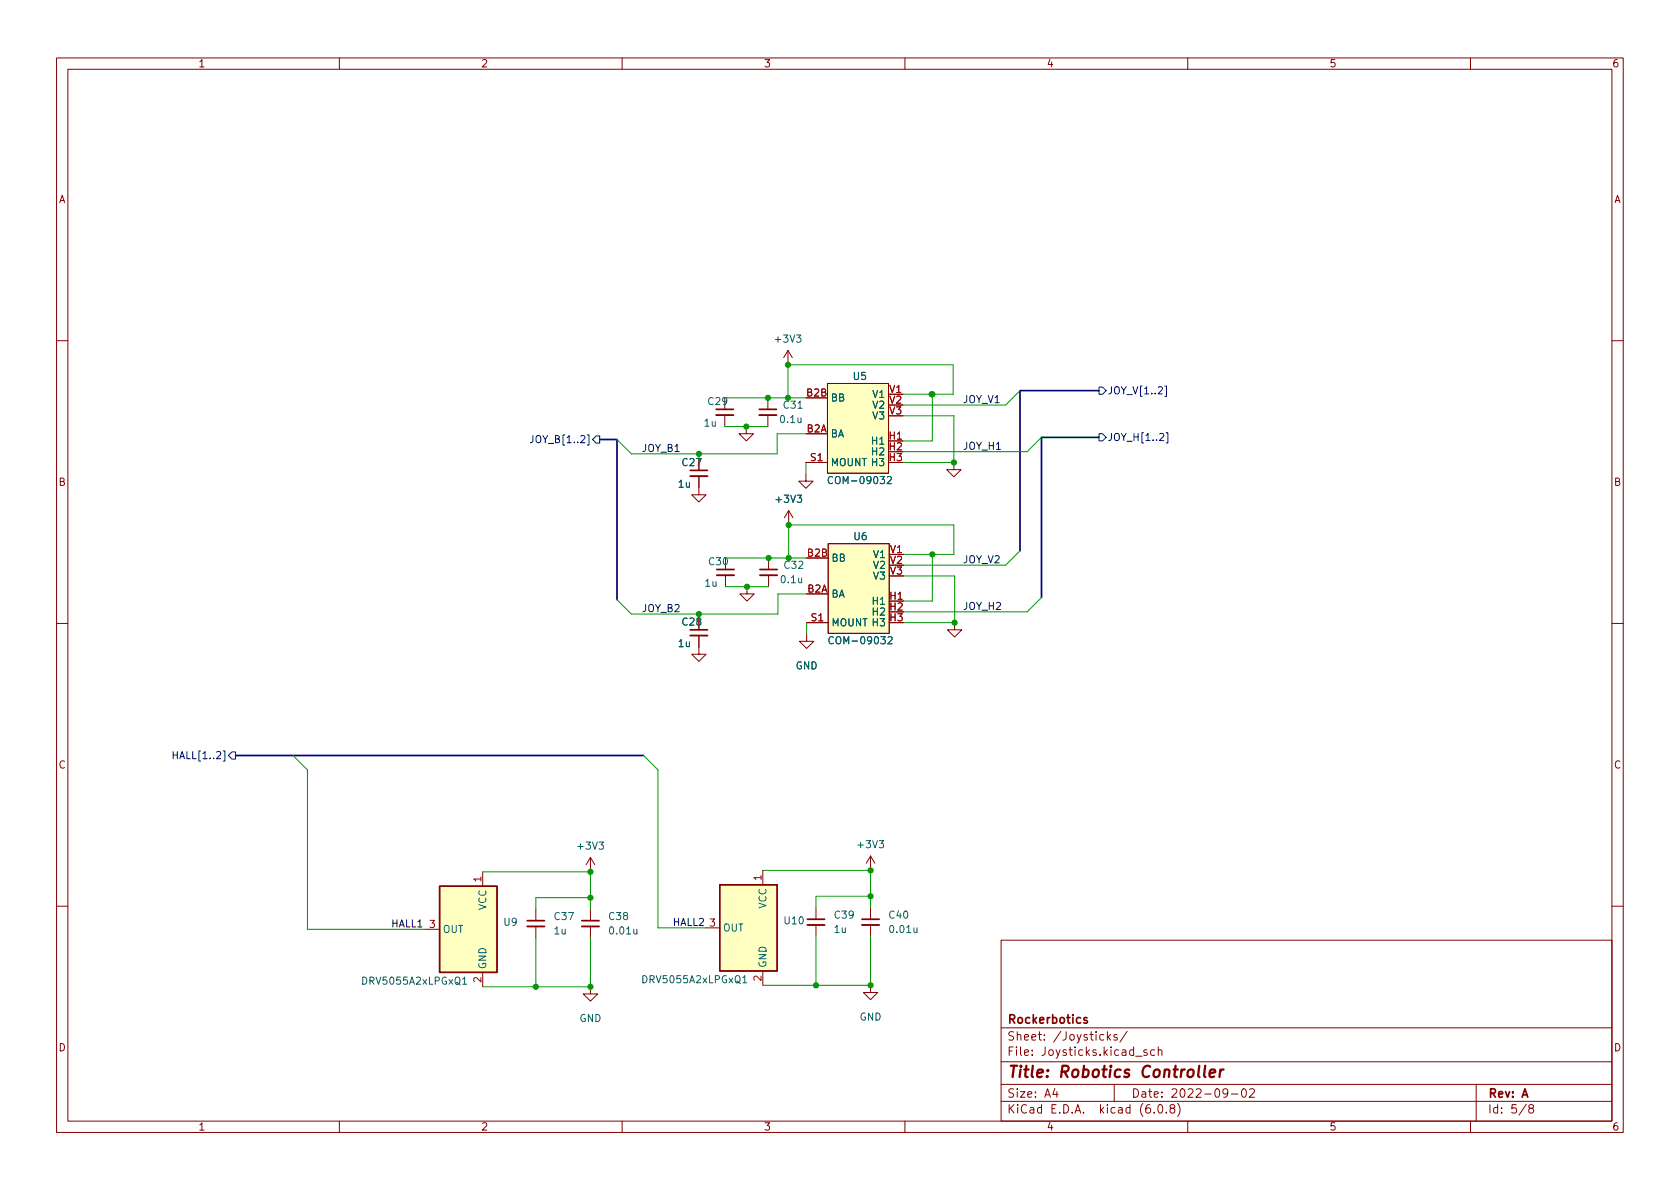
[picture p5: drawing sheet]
<svg xmlns="http://www.w3.org/2000/svg" width="297mm" height="210mm" viewBox="0 0 297 210" stroke-linecap="round" stroke-linejoin="round" font-family="sans-serif">
<g fill="none" stroke="#840000" stroke-width=".18">
<path d="M10 10.2h277v190.1h-277zM12 12.2h273v186.1h-273zM60 10.2v2M110 10.2v2M160 10.2v2M210 10.2v2M260 10.2v2M10 60.2h2M128.1 70.4v2M128.1 73.4v2M132 75.4v1.3h1.2l-1.2 1.3-1.3-1.3h1.3M135.8 70.4v2"/>
<path d="M135.8 73.4v2M139.3 62l-.7 1.2M139.3 62v2.5M139.3 62l.8 1.2M142.5 76.7h3.8M142.5 70.4h3.8M146.3 67.8h10.8v15.9h-10.8zM285 60.2h2M123.6 84.2v3.3h1.2l-1.2 1.3-1.3-1.3h1.3M123.6 81.1v2.1M128.3 98.7v2M135.9 98.7v2"/>
<path d="M139.4 90.3l-.7 1.3M139.4 90.3v2.5M139.4 90.3l.8 1.3M142.5 83.8v1.3h1.3l-1.3 1.3-1.3-1.3h1.3M142.5 81.8h3.8M142.6 98.7h3.8M146.4 96.1h10.8v15.9h-10.8zM168.7 81.8v1.3h1.2l-1.2 1.2-1.3-1.2h1.3M10 110.2h2M123.6 112.4v3.3h1.2l-1.2 1.3-1.3-1.3h1.3M123.6 109.3v2.1M128.3 101.7v2.1"/>
<path d="M132.1 103.8v1.2h1.2l-1.2 1.3-1.3-1.3h1.3M135.9 101.7v2.1M142.6 112.1v1.3h1.3l-1.3 1.3-1.2-1.3h1.2M142.6 105h3.8M142.6 110.1h3.8M168.8 110.1v1.3h1.3l-1.3 1.2-1.3-1.2h1.3M285 110.2h2M85.3 154.2v2.5M104.4 151.6v2.6M104.4 151.6l-.8 1.3M104.4 151.6l.8 1.3M134.9 153.9v2.6"/>
<path d="M153.9 151.4l-.7 1.2M153.9 151.4v2.5M153.9 151.4l.8 1.2M10 160.2h2M75.2 164.3h2.5M85.3 172v2.5M94.7 160.8v2M94.7 163.8v2.1M104.4 174.5v1.3h1.3l-1.3 1.2-1.3-1.2h1.3M104.4 160.8v2M104.4 163.8v2.1M124.7 164.1h2.6"/>
<path d="M134.9 171.7v2.5M144.3 160.5v2.1M144.3 163.6v2M153.9 174.2v1.3h1.3l-1.3 1.3-1.2-1.3h1.2M153.9 160.5v2.1M153.9 163.6v2M177 166.3h108v32h-108zM285 160.2h2M60 198.3v2M110 198.3v2M160 198.3v2M177 194.8h108"/>
<path d="M177 191.8h108M177 187.8h108M177 181.8h108M186.5 192.5l-.4 1h1M186.9 193v1M195.1 183l-.4-.1-.3 .3v.4l.2 .3h.5M195.8 182.4v1.5M195.9 183.4l.5 .5M196.4 182.9l-.6 .6M197 191.8v3M197.5 183l-.4-.1-.2 .2 .1 .3 .5 .1v.4h-.6M199.3 182.4l-1.3 1.9"/>
<path d="M200.8 186.8h1.1M202.8 185.7l-.4-.1-.2 .2 .1 .3 .5 .1v.4h-.6M204.1 196.7v.1M204.1 185.7l-.4-.1-.3 .3v.4l.2 .3h.5M204.8 185.8l.2-.2 .4 .1v.9M204.8 185.1v1.5M204.9 195.4l.2-.1a.81 .81 0 0 1 .6 .7 .81 .81 0 0 1-.3 .8h-.2a.81 .81 0 0 1-.6-.6 .81 .81 0 0 1 .3-.8zM206.2 196.7v.1M207.1 196l-.2-.3v-.2l.2-.2 .5 .1 .1 .2-.1 .2-.6 .2-.1 .3v.4l.2 .1h.5l.1-.3-.1-.4-.2-.1M208.2 195.1a1.72 1.72 0 0 1 0 2.3M210 198.3v2M217.1 193.2l-.3 .3h-.3l-.3-.3 .2-.6 .4-.1 .2 .2a.99 .99 0 0 1-.4 1.3h-.2"/>
<path d="M217.7 193.5h1.2M219.7 192.6l.2-.1a.81 .81 0 0 1 .5 .7 .81 .81 0 0 1-.3 .8h-.1a.81 .81 0 0 1-.6-.6 .81 .81 0 0 1 .3-.8zM220.9 192.7l.6-.2 .2 .2 .1 .3-.9 1h.9M260 198.3v2M261 191.8v6.5M269.9 195.3l-1.3 1.9M270.6 196l-.3-.3 .1-.2 .2-.2 .4 .1 .2 .2-.1 .2-.7 .2-.1 .3v.2l.3 .3h.4l.2-.3-.1-.4-.2-.1"/>
</g>
<path d="M213.1 188.5l-.2 1.7 .2 .3M213.9 189.8l1-.2-.1-.4-.5-.1-.4 .3v1l.2 .1 .6-.1M215.8 189.1l-.2 1.4M216.3 189.1l-.3 .1-.3 .3" fill="none" stroke="#840000" stroke-width=".4"/>
<path d="M126.6 72.4h3.1M134.2 72.4h3.1M122 83.2h3.1M122 111.4h3.1M126.7 100.7h3.1M134.4 100.7h3M93.2 162.8h3.1M102.9 162.8h3M142.7 162.6h3.1M152.4 162.6h3M192.2 180l-.4-.1-.2 .2 .1 .3 .5 .1v.4h-.6" fill="none" stroke="#840000" stroke-width=".3"/>
<path d="M126.6 73.4h3.1M134.2 73.4h3.1M122 84.2h3.1M122 112.4h3.1M126.7 101.7h3.1M134.4 101.7h3M93.2 163.8h3.1M102.9 163.8h3M142.7 163.6h3.1M152.4 163.6h3" fill="none" stroke="#840000" stroke-width=".33"/>
<g fill="#ffffc2" stroke="#ffffc2" stroke-width=".18">
<path d="M77.7 156.7h10.2v15.3h-10.2z"/>
<path d="M146.4 96.1h10.8v15.9h-10.8z"/>
<path d="M127.3 156.5h10.1v15.2h-10.1z"/>
<path d="M146.3 67.8h10.8v15.9h-10.8z"/>
</g>
<path d="M77.7 156.7h10.2v15.3h-10.2zM127.3 156.5h10.1v15.2h-10.1z" fill="none" stroke="#840000" stroke-width=".25"/>
<path d="M147.2 84.4a.6 .6 0 0 0-.8 .4 .6 .6 0 0 0 .6 .7l.2-.1M156.9 84.4l.5-.1 .2 .3-.8 .9h.8M147.3 112.7a.6 .6 0 0 0-.8 .4 .6 .6 0 0 0 .6 .8l.2-.2M157 112.7l.5-.1 .2 .3-.7 1h.7M81.8 173.1l.4-.3v1.3M81.8 174.1h.7M131.3 172.9l.4-.4v1.3M131.3 173.8h.8" fill="none" stroke="#006464" stroke-width=".18"/>
<path d="M94.2 77v.9a.41 .41 0 0 1-.5 .4M105.4 77.1h.6v1.3h-.6l-.6-.7zM194.3 76.7h.6l.7 .6-.7 .7h-.6zM194.3 68.4h.6l.7 .7-.7 .6h-.6zM205.9 68.3h.3v1.8h-.3M206.2 76.5h.3v1.8h-.3M30.6 132.9v1.3M30.6 133.5h.8M41 133h.7v1.2h-.7l-.6-.6z" fill="none" stroke="#000084" stroke-width=".18"/>
<path d="M106 77.7h3.1v28.3M194.3 77.3h-10.2v28.4M194.3 69.1h-14v28.3M41.7 133.6h72.1" fill="none" stroke="#000084" stroke-width=".3"/>
<g fill="none" stroke="#009600" stroke-width=".18">
<path d="M128.1 70.4h14.4M128.1 75.4h7.7M142.5 76.7h-5.1v3.6h-25.8l-2.5-2.6M159.6 73.5h9.1v8.3h-9.1M159.6 69.7h8.9v-5.2h-29.2v5.9M164.8 69.7v8.3h-5.2M180.3 69.1l-2.5 2.5h-18.2M184.1 77.3l-2.5 2.6h-22M123.6 80.3v.8M128.3 98.7h14.3M142.5 81.8v2M159.8 98h8.9v-5.2h-29.3v5.9"/>
<path d="M164.8 98v8.3h-5M180.3 97.4l-2.5 2.5h-18M123.6 108.6v.7M128.3 103.8h7.6M142.6 110.1v2M142.6 105h-5.1v3.6h-25.9l-2.5-2.6M159.8 101.8h9v8.3h-9M184.1 105.7l-2.5 2.5h-21.8M51.8 133.6l2.6 2.5v28.2h20.8M113.8 133.6l2.5 2.5v28h8.4M85.3 154.2h19.1v6.6M104.4 158.7h-9.7v2.1"/>
<path d="M134.9 153.9h19v6.6M153.9 158.5h-9.6v2M94.7 165.9v8.6M104.4 165.9v8.6h-19.1M144.3 165.6v8.6M153.9 165.6v8.6h-19"/>
</g>
<g fill="#009600" stroke="#009600" stroke-width=".18">
<circle cx="168.8" cy="110.1" r=".46"/>
<circle cx="168.7" cy="81.8" r=".46"/>
<circle cx="104.4" cy="158.7" r=".46"/>
<circle cx="104.4" cy="154.2" r=".46"/>
<circle cx="123.6" cy="108.6" r=".46"/>
<circle cx="94.7" cy="174.5" r=".46"/>
<circle cx="104.4" cy="174.5" r=".46"/>
<circle cx="132" cy="75.4" r=".46"/>
<circle cx="123.6" cy="80.3" r=".46"/>
<circle cx="135.8" cy="70.4" r=".46"/>
<circle cx="132.1" cy="103.8" r=".46"/>
<circle cx="135.9" cy="98.7" r=".46"/>
<circle cx="139.4" cy="98.7" r=".46"/>
<circle cx="153.9" cy="174.2" r=".46"/>
<circle cx="144.3" cy="174.2" r=".46"/>
<circle cx="153.9" cy="158.5" r=".46"/>
<circle cx="153.9" cy="153.9" r=".46"/>
<circle cx="139.3" cy="64.5" r=".46"/>
<circle cx="139.3" cy="70.4" r=".46"/>
<circle cx="139.4" cy="92.8" r=".46"/>
<circle cx="164.8" cy="69.7" r=".46"/>
<circle cx="164.7" cy="69.7" r=".46"/>
<circle cx="164.8" cy="98" r=".46"/>
</g>
<text font-size="2.8" fill="#840000" x="178" y="190.6">Title: Robotics Controller</text>
<g font-size="2.1" fill="#840000">
<text x="178" y="184">Sheet: /Joysticks/</text>
<text x="178" y="181">Rockerbotics</text>
<text x="178" y="186.7">File: Joysticks.kicad_sch</text>
<text x="178" y="196.9">KiCad E.D.A. kicad (6.0.8)</text>
<text x="178" y="194.1">Size: A4</text>
<text x="200" y="194.1">Date: 2022-09-02</text>
<text x="263" y="194.1">Rev: A</text>
<text x="263" y="196.9">Id: 5/8</text>
</g>
<g font-size="1.8" fill="#840000">
<text x="35" y="11.9">1</text>
<text x="85" y="11.9">2</text>
<text x="135" y="11.9">3</text>
<text x="185" y="11.9">4</text>
<text x="235" y="11.9">5</text>
<text x="285" y="11.9">6</text>
<text x="10.3" y="35.9">A</text>
<text x="285.3" y="35.9">A</text>
<text x="10.3" y="85.9">B</text>
<text x="285.3" y="85.9">B</text>
<text x="10.3" y="135.9">C</text>
<text x="285.3" y="135.9">C</text>
<text x="10.3" y="185.9">D</text>
<text x="285.3" y="185.9">D</text>
<text x="35" y="199.9">1</text>
<text x="85" y="199.9">2</text>
<text x="135" y="199.9">3</text>
<text x="185" y="199.9">4</text>
<text x="235" y="199.9">5</text>
<text x="285" y="199.9">6</text>
</g>
<g font-size="1.8" fill="#006464">
<text x="137.2" y="60.6">+3V3</text>
<text x="125.3" y="71.6">C29</text>
<text x="146.8" y="71">BB</text>
<text x="150.9" y="67.2">U5</text>
<text x="154.4" y="70.4">V1</text>
<text x="124.6" y="75.4">1u</text>
<text x="138.1" y="74.8">0.1u</text>
<text x="138.6" y="72.3">C31</text>
<text x="146.8" y="77.3">BA</text>
<text x="154.4" y="72.3">V2</text>
<text x="154.4" y="74.2">V3</text>
<text x="120.7" y="82.4">C27</text>
<text x="146.8" y="82.4">MOUNT H3</text>
<text x="154.3" y="78.6">H1</text>
<text x="154.3" y="80.5">H2</text>
<text x="120" y="86.2">1u</text>
<text x="137.4" y="88.9">+3V3</text>
<text x="147.2" y="85.6">COM-09032</text>
<text x="151" y="95.5">U6</text>
<text x="125.4" y="99.9">C30</text>
<text x="138.7" y="100.6">C32</text>
<text x="146.9" y="99.3">BB</text>
<text x="154.6" y="98.7">V1</text>
<text x="154.6" y="100.6">V2</text>
<text x="124.7" y="103.8">1u</text>
<text x="138.2" y="103.1">0.1u</text>
<text x="146.9" y="105.7">BA</text>
<text x="154.5" y="106.9">H1</text>
<text x="154.6" y="102.5">V3</text>
<text x="120.7" y="110.6">C28</text>
<text x="146.9" y="110.7">MOUNT H3</text>
<text x="147.3" y="113.9">COM-09032</text>
<text x="154.5" y="108.8">H2</text>
<text x="120" y="114.4">1u</text>
<text x="140.7" y="118.4">GND</text>
<text x="151.8" y="150">+3V3</text>
<text x="102.3" y="150.2">+3V3</text>
<text x="86" y="161" transform="rotate(-90 86 161)">VCC</text>
<text x="135.5" y="160.7" transform="rotate(-90 135.5 160.7)">VCC</text>
<text x="78.2" y="165">OUT</text>
<text x="89.1" y="163.7">U9</text>
<text x="98" y="165.2">1u</text>
<text x="98.1" y="162.7">C37</text>
<text x="107.7" y="162.7">C38</text>
<text x="108" y="165.2">0.01u</text>
<text x="127.8" y="164.7">OUT</text>
<text x="138.8" y="163.4">U10</text>
<text x="147.5" y="165">1u</text>
<text x="147.6" y="162.4">C39</text>
<text x="157.3" y="162.4">C40</text>
<text x="157.5" y="165">0.01u</text>
<text x="86" y="171.4" transform="rotate(-90 86 171.4)">GND</text>
<text x="113.9" y="173.9">DRV5055A2xLPGxQ1</text>
<text x="135.5" y="171.2" transform="rotate(-90 135.5 171.2)">GND</text>
<text x="64.4" y="174.1">DRV5055A2xLPGxQ1</text>
<text x="102.4" y="180.7">GND</text>
<text x="152" y="180.5">GND</text>
</g>
<g font-size="1.8" fill="#a90000">
<text x="142.6" y="70.1">B2B</text>
<text x="157.3" y="69.5">V1</text>
<text x="157.3" y="71.4">V2</text>
<text x="142.6" y="76.4">B2A</text>
<text x="157.2" y="77.7">H1</text>
<text x="157.3" y="73.3">V3</text>
<text x="143.3" y="81.5">S1</text>
<text x="157.2" y="79.6">H2</text>
<text x="157.2" y="81.5">H3</text>
<text x="142.8" y="98.4">B2B</text>
<text x="157.4" y="97.8">V1</text>
<text x="157.4" y="99.7">V2</text>
<text x="157.4" y="101.6">V3</text>
<text x="142.8" y="104.8">B2A</text>
<text x="157.4" y="106">H1</text>
<text x="157.4" y="107.9">H2</text>
<text x="143.4" y="109.8">S1</text>
<text x="157.4" y="109.8">H3</text>
<text x="85.1" y="155.9" transform="rotate(-90 85.1 155.9)">1</text>
<text x="134.6" y="155.7" transform="rotate(-90 134.6 155.7)">1</text>
<text x="76" y="164.1">3</text>
<text x="125.5" y="163.8">3</text>
<text x="85.1" y="173.7" transform="rotate(-90 85.1 173.7)">2</text>
<text x="134.6" y="173.5" transform="rotate(-90 134.6 173.5)">2</text>
</g>
<g font-size="1.8" fill="#0f0f0f">
<text x="170.2" y="71.3">JOY_V1</text>
<text x="113.4" y="79.9">JOY_B1</text>
<text x="170.2" y="79.5">JOY_H1</text>
<text x="170.2" y="99.6">JOY_V2</text>
<text x="170.2" y="107.8">JOY_H2</text>
<text x="113.4" y="108.2">JOY_B2</text>
<text x="69.1" y="164">HALL1</text>
<text x="118.9" y="163.7">HALL2</text>
</g>
<g font-size="1.8" fill="#000084">
<text x="195.8" y="69.7">JOY_V[1..2]</text>
<text x="195.8" y="78">JOY_H[1..2]</text>
<text x="94.7" y="78.4">JOY_B[1..2]</text>
<text x="31.4" y="134.2">HALL[1..2]</text>
</g>
</svg>
